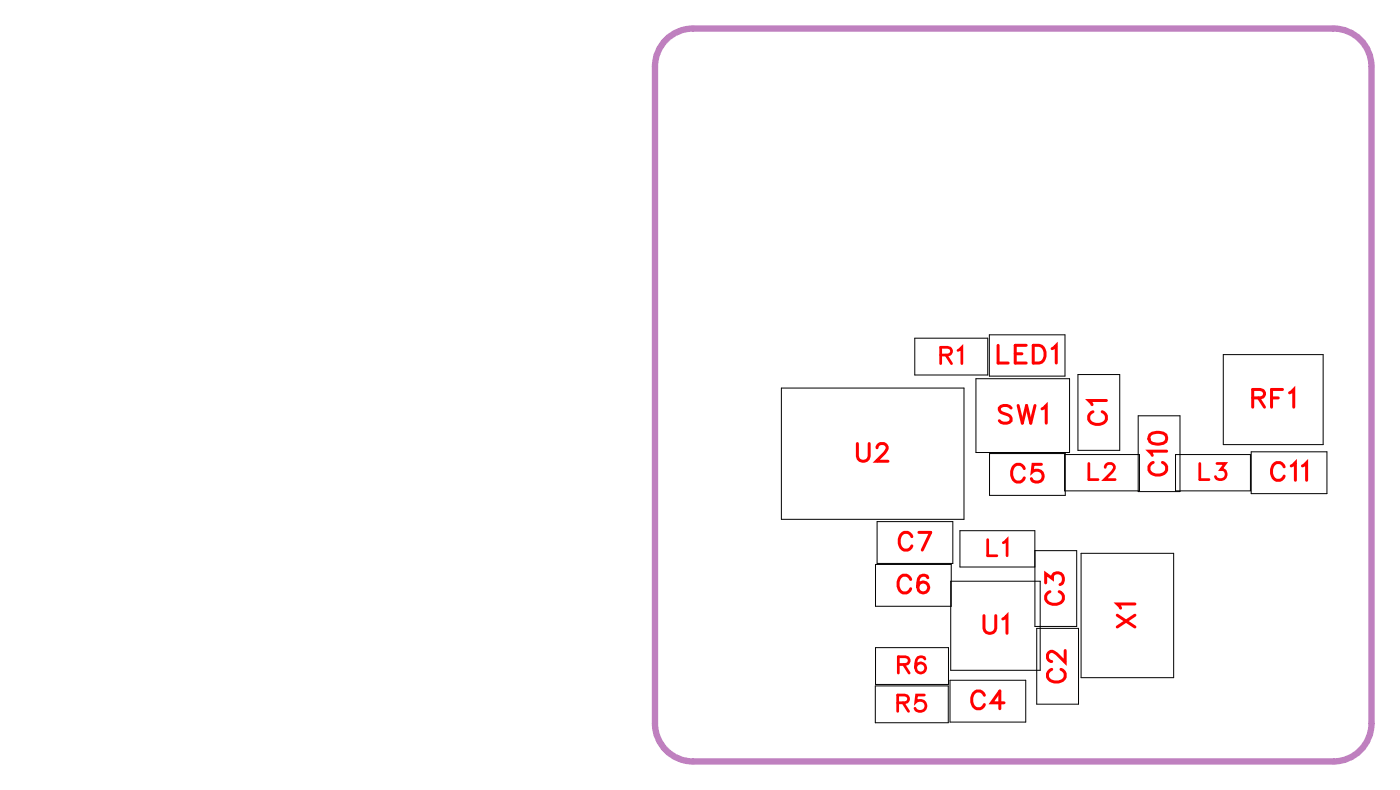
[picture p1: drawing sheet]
<svg xmlns="http://www.w3.org/2000/svg" width="56mm" height="32mm" viewBox="0 0 56 32" stroke-linecap="round" stroke-linejoin="round" font-family="sans-serif">
<path d="M53.4 30.5a1.52 1.52 0 0 0 1.5-1.5v-26.3a1.52 1.52 0 0 0-1.5-1.6h-25.6a1.52 1.52 0 0 0-1.6 1.6v26.3a1.52 1.52 0 0 0 1.6 1.5h25.6" fill="none" stroke="#bf80bf" stroke-width=".25"/>
<g fill="none" stroke="#000" stroke-width=".04">
<path d="M31.3 15.5h7.3v5.3h-7.3zM36.6 13.5h3v1.5h-3zM39.1 15.2h3.7v2.9h-3.7zM39.6 13.4h3.1v1.7h-3.1zM39.6 18.2h3.1v1.6h-3.1zM42.6 18.2h3v1.4h-3zM43.2 15h1.7v3h-1.7zM45.6 16.6h1.7v3.1h-1.7zM47.1 18.2h3v1.4h-3zM49 14.2h4v3.6h-4zM50.1 18.1h3.1v1.7h-3.1zM35.1 27.5h2.9v1.4h-2.9z"/>
<path d="M35.1 22.6h3v1.7h-3zM35.1 25.9h2.9v1.5h-2.9zM35.1 20.9h3.1v1.7h-3.1zM38.1 27.2h3v1.7h-3zM38.1 23.3h3.6v3.5h-3.6zM41.5 22h1.6v3.1h-1.6v-3.9h-3v1.5h3M41.5 25.2h1.7v3h-1.7zM43.3 22.1h3.7v5h-3.7z"/>
</g>
<g fill="none" stroke="#f00" stroke-width=".12">
<path d="M34.3 17.8v.5l.2 .2 .3-.1v-.6M35.1 17.9l.2-.1h.1l.1 .1-.1 .2-.3 .4h.5M40 13.8v.7h.4M40.5 16.3l-.2-.1-.3 .1 .1 .2 .4 .2v.1l-.2 .1-.3-.1M40.7 14.2h.2M40.8 16.2l.2 .7 .1-.7 .2 .7 .2-.7M41 18.8a.26 .26 0 0 0-.3-.2 .26 .26 0 0 0-.2 .3v.1a.26 .26 0 0 0 .2 .3 .26 .26 0 0 0 .3-.2M41.1 13.8h-.4v.7h.4M41.4 13.8h.2a.38 .38 0 0 1 .3 .4 .38 .38 0 0 1-.3 .3h-.2zM41.7 18.6h-.3l-.1 .3a.25 .25 0 0 1 .4 0 .25 .25 0 0 1 0 .4 .25 .25 0 0 1-.4-.1M41.7 16.4l.2-.2v.7M42.1 14l.2-.2v.7"/>
<path d="M43.8 16.5a.26 .26 0 0 0-.2 .3 .26 .26 0 0 0 .3 .2h.2a.26 .26 0 0 0 .2-.2 .26 .26 0 0 0-.1-.3M44.3 16h-.7l.1 .2M46.1 17.4l.2-.1a.3 .3 0 0 1 .4 .3 .38 .38 0 0 1-.3 .2 .38 .38 0 0 1-.4-.3zM46.2 18.5a.26 .26 0 0 0-.2 .3 .26 .26 0 0 0 .3 .2h.2a.26 .26 0 0 0 .2-.2 .26 .26 0 0 0-.1-.3M46.7 18.1h-.7l.2 .1M50.2 15.9h.4l.1-.2-.2-.1h-.3v.7M50.4 15.9l.3 .4M50.9 15.9h.3M51.4 15.6h-.5v.7M51.4 18.7a.26 .26 0 0 0-.3-.2 .26 .26 0 0 0-.2 .3v.2a.26 .26 0 0 0 .2 .2 .26 .26 0 0 0 .3-.1M51.7 15.7l.1-.1v.7M51.7 18.7l.2-.2v.7"/>
<path d="M52.2 18.7l.1-.2v.7M36.5 23.2a.26 .26 0 0 0-.3-.2 .26 .26 0 0 0-.2 .3v.2a.26 .26 0 0 0 .2 .2 .26 .26 0 0 0 .3-.1M36.5 21.5a.26 .26 0 0 0-.3-.2 .26 .26 0 0 0-.2 .3v.2a.26 .26 0 0 0 .2 .2 .26 .26 0 0 0 .3-.1M36.8 21.3h.5l-.4 .7M37.2 23.1h-.1a.35 .35 0 0 0-.4 .2 .35 .35 0 0 0 .3 .4 .22 .22 0 0 0 .2-.2 .22 .22 0 0 0-.2-.2 .22 .22 0 0 0-.2 .2M39.4 24.6v.6l.2 .2 .3-.1v-.7M39.4 27.8a.26 .26 0 0 0-.3-.1 .26 .26 0 0 0-.2 .2v.2a.26 .26 0 0 0 .2 .3 .26 .26 0 0 0 .3-.2M40.2 24.8l.1-.2v.8M40.2 28.1h-.5l.4-.4v.7M41.9 23.3v-.3l.3 .2a.24 .24 0 0 1 .3-.2 .24 .24 0 0 1 0 .4M42.1 23.7a.26 .26 0 0 0-.2 .3 .26 .26 0 0 0 .3 .2h.1a.26 .26 0 0 0 .3-.2 .26 .26 0 0 0-.2-.3M42.1 26.8a.26 .26 0 0 0-.1 .3 .26 .26 0 0 0 .2 .2h.2a.26 .26 0 0 0 .3-.2 .26 .26 0 0 0-.2-.3"/>
<path d="M42.7 26v.5l-.4-.3-.2-.1-.1 .1v.1l.1 .2M44.8 24.6l.7 .5M45.5 24.2h-.7l.1 .1M45.5 24.6l-.7 .5"/>
</g>
<g fill="none" stroke="#f00" stroke-width=".11">
<path d="M37.7 14.2h.4v-.2l-.4-.1v.7M37.9 14.2l.2 .4M38.4 14l.1-.1v.7M43.6 18.6v.6h.4M44.3 18.7l.1-.1 .2 .1-.4 .5h.5M48.1 18.6v.6h.3M48.7 18.6h.4l-.2 .2a.21 .21 0 0 1 .2 .3 .21 .21 0 0 1-.4 0M36 28.1h.3l.1-.2-.4-.1v.7M36 26.6h.4v-.2l-.4-.1v.6M36.2 28.1l.2 .4M36.2 26.6l.2 .3M37 27.8h-.3v.3a.23 .23 0 0 1 .3 0 .23 .23 0 0 1 0 .3 .23 .23 0 0 1-.3 0"/>
<path d="M37.1 26.4l-.1-.1a.32 .32 0 0 0-.4 .3 .32 .32 0 0 0 .3 .3 .2 .2 0 0 0 .2-.1 .2 .2 0 0 0-.2-.3 .2 .2 0 0 0-.2 .2M39.6 21.6v.6h.3M40.2 21.7l.1-.1v.6"/>
</g>
<g font-size="1.2" fill="#fff">
<text x="39.9" y="14.8">LED1</text>
<text x="40" y="17.2">SW1</text>
<text x="44.6" y="17" transform="rotate(-90 44.6 17)">C1</text>
<text x="50.1" y="16.6">RF1</text>
<text x="34.3" y="18.8">U2</text>
<text x="36" y="22.3">C7</text>
<text x="40.5" y="19.6">C5</text>
<text x="47" y="19.1" transform="rotate(-90 47 19.1)">C10</text>
<text x="50.9" y="19.5">C11</text>
<text x="35.9" y="24">C6</text>
<text x="38.9" y="28.7">C4</text>
<text x="39.4" y="25.6">U1</text>
<text x="42.9" y="24.2" transform="rotate(-90 42.9 24.2)">C3</text>
<text x="43" y="27.4" transform="rotate(-90 43 27.4)">C2</text>
<text x="45.8" y="25.2" transform="rotate(-90 45.8 25.2)">X1</text>
</g>
<g font-size="1.1" fill="#fff">
<text x="37.6" y="14.8">R1</text>
<text x="39.5" y="22.5">L1</text>
<text x="43.6" y="19.5">L2</text>
<text x="48" y="19.5">L3</text>
<text x="35.9" y="28.7">R5</text>
<text x="35.9" y="27.2">R6</text>
</g>
</svg>
